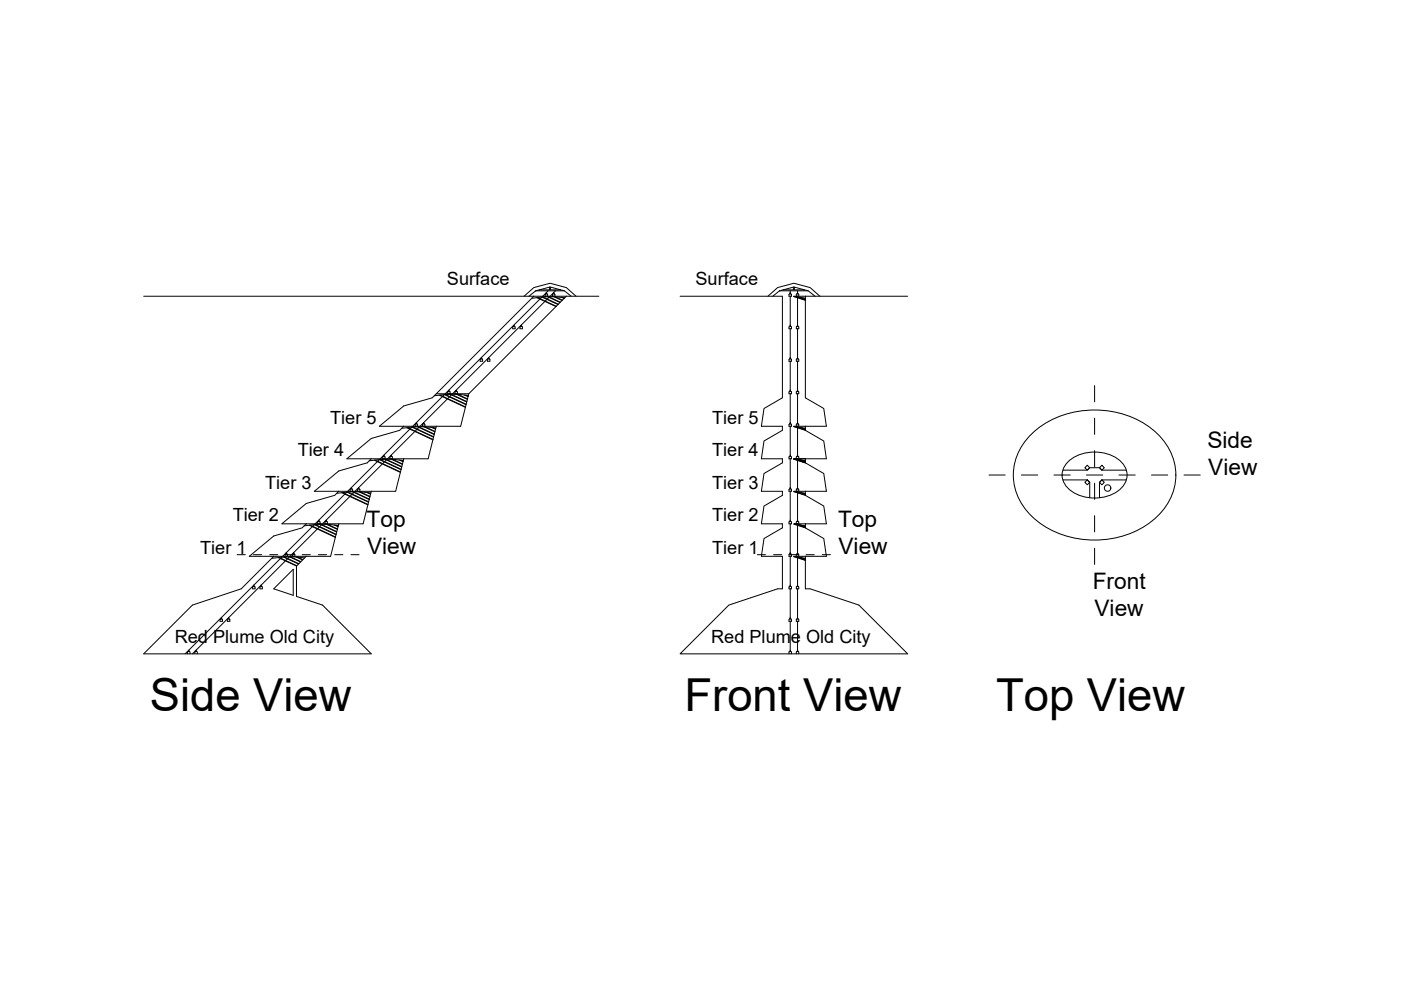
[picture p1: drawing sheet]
<svg xmlns="http://www.w3.org/2000/svg" width="297mm" height="210mm" viewBox="0 0 297 210" stroke-linecap="round" stroke-linejoin="round" font-family="sans-serif">
<!-- layer: Excavation -->
<g fill="none" stroke="#000" stroke-width=".21">
<path d="M113.2 62.8l-21.6 21.5-6 1.8-5.2 4.3h5.2l-.9 .8-6 1.8-5.2 4.3h5.2l-.8 .8-6.1 1.8-5.1 4.3h5.1l-.8 .8-6.1 1.8-5.1 4.3h5.1l-.8 .8-6.1 1.7-5.1 4.4h5.1l-6.9 6.8M120.1 62.8l-20.7 20.7-1.7 6.9h-5.2l-1.7 6.9h-5.2l-1.7 6.9h-5.2l-1.7 6.9h-5.2l-1.7 6.9h-5.2l-2 2v6.5M165.9 62.8v21.5l-3.9 2.3-.6 3.8h4.5v.8l-3.9 2.3-.6 3.8h4.5v.8l-3.9 2.3-.6 3.8h4.5v.8l-3.9 2.3-.6 3.8h4.5v.8l-3.9 2.3-.6 3.8h4.5v6.8M170.8 62.8v21.5l3.9 2.3 .5 3.8h-4.4v.8l3.9 2.3 .5 3.8h-4.4v.8l3.9 2.3 .5 3.8h-4.4v.8l3.9 2.3 .5 3.8h-4.4v.8l3.9 2.3 .5 3.8h-4.4v6.8M218.8 91.9a20.1 20.1 0 0 1 26.6 0 11.8 11.8 0 0 1-1.1 18.6 20.3 20.3 0 0 1-25.5-1 11.7 11.7 0 0 1 0-17.6zM58 124.8l4.2-4.1v5.5"/>
<circle cx="234.8" cy="103.5" r=".69"/>
</g>
<!-- layer: 0 -->
<g fill="none" stroke="#000" stroke-width=".21">
<path d="M30.5 62.8h82.7M120.1 62.8h6.9M144.2 62.8h21.7M170.8 62.8h21.6M226.5 97.8a8.8 8.8 0 0 1 11.1 0 3.9 3.9 0 0 1-.7 6.4 8.6 8.6 0 0 1-10.9-1.2 3.7 3.7 0 0 1 .5-5.2zM232.1 81.8v3.4M232.1 88.7v3.4M232.1 95.6v3.4M50.3 117.6h1.7M53.7 117.6h1.8M57.2 117.6h1.7M60.6 117.6h1.7"/>
<path d="M64.1 117.6h1.7M67.5 117.6h1.7M71 117.6h1.7M74.4 117.6h1.7M160.6 117.6h1.7M164 117.6h1.7M167.5 117.6h1.7M170.9 117.6h1.7M174.3 117.6h1.8M209.7 100.7h3.4M216.6 100.7h3.4M223.5 100.7h3.4"/>
<path d="M230.4 100.7h3.4M232.1 102.4v3.5M232.1 109.3v3.5M232.1 116.2v3.5M237.2 100.7h3.5M244.1 100.7h3.5M251 100.7h3.5M51.1 124.8l-10.3 3.5-10.3 10.3h48.2l-10.3-10.3-5.5-1.8M58 124.8l4.2 1.4M165.9 124.8h-1l-10.4 3.5-10.3 10.3h48.2l-10.3-10.3-10.3-3.5h-1"/>
</g>
<!-- layer: Dome -->
<path d="M111.1 62.8l2.1-1.8 3.4-.9 3.5 .9 2 1.8M113.6 61.7l3-.9 3.1 .9 1.4 1.1M113.6 61.7l-1.5 1.1M113.6 61.7h6.1M116.5 60.9v.6h-2.2M116.7 60.9v.6h2.2M162.8 62.8l2.1-1.8 3.4-.9 3.5 .9 2 1.8M165.3 61.7l3-.9 3.1 .9 1.4 1.1M165.3 61.7h6.1M165.3 61.7l-1.5 1.1M168.2 60.9v.6h-2.2M168.4 60.9v.6h2.2" fill="none" stroke="#000" stroke-width=".21"/>
<!-- layer: Gondolas -->
<g fill="none" stroke="#000" stroke-width=".21">
<path d="M101.8 76.2l.4-.1 .1 .5h-.5zM102 76.1l.1-.3v.3M103.5 76.1l.4 .1v.4h-.5zM103.5 76.1l.1-.3 .1 .3M108.7 69.3l.4-.1 .1 .5h-.5zM108.9 69.2l.1-.3v.3M110.2 69.3l.4-.1 .2 .5h-.6zM110.4 69.2l.1-.3 .1 .3M115.7 62.3l.4 .1v.4h-.5zM115.8 62.3v-.3l.1 .3M116.2 61.7l-76.9 76.9M117.3 62.3l.4 .1v.4h-.6z"/>
<path d="M117.3 62.3l.1-.3 .1 .3M117.8 61.7l-77 76.9M167.3 76.2l.4-.1 .1 .5h-.5zM167.3 69.3l.4-.1 .1 .5h-.5zM167.3 62.4l.4-.1 .1 .5h-.5zM167.5 61.7v.3M167.5 62.8v6.1M167.5 69.7v6.1M167.5 76.6v6.1M167.5 75.8v.3M167.5 75.8l.1 .3M167.5 68.9v.3"/>
<path d="M167.5 68.9l.1 .3M167.5 62v.3M167.5 62l.1 .3M168.8 76.2l.4-.1 .2 .5h-.6zM168.8 69.3l.4-.1 .2 .5h-.6zM168.8 62.4l.4-.1 .2 .5h-.6zM169.1 61.7v.3M169.1 62.8v6.1M169.1 69.7v6.1M169.1 76.6v6.1M169.1 75.8l-.1 .3M169.1 75.8l.1 .3"/>
<path d="M169.1 68.9l-.1 .3M169.1 68.9l.1 .3M169.1 62l-.1 .3M169.1 62l.1 .3M81.3 96.8l.3 .1v.4h-.5zM81.3 96.8l.1-.3v.3M82.7 96.9l.4-.1 .1 .5h-.5zM82.9 96.8v-.3l.1 .3M88 90l.4-.1 .1 .5h-.5zM88.2 89.9l.1-.3v.3M89.7 89.9l.4 .1v.4h-.5zM89.8 89.9v-.3l.1 .3"/>
<path d="M94.9 83.1l.4-.1 .1 .5h-.5zM95.1 83l.1-.3v.3M96.5 83.1l.4-.1 .1 .5h-.5zM96.7 83v-.3l.1 .3M167.3 96.9l.4-.1 .1 .5h-.5zM167.3 90l.4-.1 .1 .5h-.5zM167.3 83.1l.4-.1 .1 .5h-.5zM167.5 96.5v.3M167.5 96.5l.1 .3M167.5 83.5v6.1M167.5 90.4v6.1M167.5 97.3v6.1"/>
<path d="M167.5 89.6v.3M167.5 89.6l.1 .3M167.5 82.7v.3M167.5 82.7l.1 .3M168.8 96.9l.4-.1 .2 .5h-.6zM168.8 90l.4-.1 .2 .5h-.6zM168.8 83.1l.4-.1 .2 .5h-.6zM169.1 96.5l-.1 .3M169.1 96.5l.1 .3M169.1 83.5v6.1M169.1 90.4v6.1M169.1 97.3v6.1"/>
<path d="M169.1 89.6l-.1 .3M169.1 89.6l.1 .3M169.1 82.7l-.1 .3M169.1 82.7l.1 .3M230.5 98.7l.5 .5-.5 .5-.5-.5zM233.6 98.7l.5 .5-.5 .5-.5-.5zM60.4 117.6l.4-.2 .2 .6h-.6zM60.6 117.4l.1-.2 .1 .2M62 117.6l.4-.2 .1 .6h-.5zM62.2 117.4l.1-.2v.2M67.5 110.5l.4 .2v.4h-.6zM67.5 110.5l.1-.2 .1 .2"/>
<path d="M69 110.5l.4 .2v.4h-.5zM69.1 110.5l.1-.2v.2M74.2 103.8l.4-.2 .2 .6h-.6zM74.4 103.6l.1-.2 .1 .2M75.8 103.8l.4-.2 .1 .6h-.5zM76 103.6v-.2l.1 .2M167.3 117.6l.4-.2 .1 .6h-.5zM167.3 110.7l.4-.2 .1 .6h-.5zM167.3 103.8l.4-.2 .1 .6h-.5zM167.5 117.2v.2M167.5 117.2l.1 .2M167.5 110.3v.2"/>
<path d="M167.5 110.3l.1 .2M167.5 103.4v.2M167.5 103.4l.1 .2M167.5 104.2v6.1M167.5 111.1v6.1M167.5 118v6.1M168.8 117.6l.4-.2 .2 .6h-.6zM168.8 110.7l.4-.2 .2 .6h-.6zM168.8 103.8l.4-.2 .2 .6h-.6zM169.1 117.2l-.1 .2M169.1 117.2l.1 .2M169.1 110.3l-.1 .2"/>
<path d="M169.1 110.3l.1 .2M169.1 103.4l-.1 .2M169.1 103.4l.1 .2M169.1 104.2v6.1M169.1 111.1v6.1M169.1 118v6.1M230.5 101.8l.5 .5-.5 .5-.5-.5zM233.6 101.8l.5 .5-.5 .5-.5-.5zM39.8 138.6l.1-.5 .4 .1v.4M40 138.1v-.2l.1 .2M41.3 138.6l.2-.5 .3 .1v.4M41.5 138.1l.1-.2v.2"/>
<path d="M46.8 131.2l.4 .1v.4h-.5zM46.9 131.2v-.2l.1 .2M48.2 131.3l.4-.1 .1 .5h-.5zM48.4 131.2l.1-.2v.2M53.6 124.5l.3-.2 .2 .5h-.5zM53.7 124.3l.1-.2 .1 .2M55.2 124.3l.4 .2v.3h-.5zM55.3 124.3l.1-.2v.2M167.3 124.5l.4-.2 .1 .5h-.5zM167.3 138.6l.1-.5 .4 .1v.4M167.4 131.2l.4 .1v.4h-.5zM167.5 131.7l.1 6.4"/>
<path d="M167.5 124.8v6.2M167.5 124.1v.2M167.5 124.1l.1 .2M167.5 131v.2M167.5 131l.1 .2M167.5 137.9v.2M168.8 124.5l.4-.2 .2 .5h-.6zM168.8 138.6l.2-.5 .4 .1v.4M169 131.2l.4 .1v.4h-.6zM169.1 124.8v6.2M169.1 131.7v6.2M169.1 124.1l-.1 .2"/>
<path d="M169.1 124.1l.1 .2M169.1 131l-.1 .2M169.1 131l.1 .2M169.1 137.9l-.1 .2M169.1 137.9l.1 .2"/>
</g>
<!-- layer: Bridges -->
<g fill="none" stroke="#000" stroke-width=".21">
<path d="M113.2 62.8h6.9M113.8 63.1l4.1 1.9M114 63.1l3.9 1.8M114.9 63l1.7-.1 3.1 .2M114.9 63l-2.2 .2M114.9 63l3.4 1.6M115.1 63l3.3 1.5M116.1 62.9l2.6 1.2M116.3 62.9l2.5 1.2M117.5 62.9l1.7 .8M117.8 63l1.4 .6M119.2 63.1l.4 .2"/>
<path d="M119.5 63.1l.2 .1M168.3 62.9l2.5 .3M168.3 62.9l2.5 .8M168.7 62.9l2.1 .7M169.3 63l1.5 .5M169.7 63.1l1.1 .3M170.8 62.8l-2.5 .1M78.7 97.3h6.9M79.4 97.6l5.5 2.6M79.5 97.6l5.4 2.5M80.4 97.4h1.8l3.3 .2M80.4 97.4l-2.1 .3"/>
<path d="M80.4 97.4l4.6 2.2M80.6 97.4l4.4 2.1M81.7 97.4l3.5 1.6M81.9 97.4l3.3 1.5M83.1 97.4l2.2 1.1M83.3 97.4l2 1M84.7 97.5l.8 .4M85 97.6l.5 .2M85.6 90.4h6.9M86.3 90.7l5.5 2.6M86.4 90.7l5.4 2.5M87.3 90.6l1.8-.1 3.3 .2"/>
<path d="M87.3 90.6l-2.1 .2M87.3 90.6l4.6 2.1M87.5 90.5l4.4 2.1M88.6 90.5l3.5 1.6M88.7 90.5l3.4 1.5M89.9 90.5l2.3 1.1M90.2 90.5l2 1M91.6 90.7l.7 .3M91.9 90.7l.5 .2M92.5 83.5h6.9M93.1 83.8l5.6 2.6M93.3 83.8l5.4 2.5"/>
<path d="M94.2 83.7l1.7-.1 3.4 .3M94.2 83.7l-2.1 .2M94.2 83.7l4.6 2.1M94.4 83.7l4.4 2M95.4 83.6l3.6 1.6M95.6 83.6l3.4 1.5M96.8 83.6l2.3 1.1M97.1 83.6l2 1M98.5 83.8l.7 .3M98.8 83.8l.5 .2M168.3 97.3l2.5 .4M168.3 90.4l2.5 .4"/>
<path d="M168.3 97.3l2.5 .8M168.3 90.4l2.5 .8M168.7 97.4l2.1 .7M168.7 90.5l2.1 .7M169.3 97.5l1.5 .4M169.3 90.6l1.5 .4M169.7 97.5l1.1 .4M169.7 90.6l1.1 .4M170.8 97.3h-2.5M170.8 90.4h-2.5M225.3 99.7h5.2l.5-.5h2.1l.5 .5h5.2M58 118h6.9"/>
<path d="M59 118.2l3.9 1.8M59.2 118.2l3.7 1.8M60.1 118.1l3.2 1.5M60.3 118.1l3.1 1.4M61.3 118l2.4 1.2M61.5 118l2.3 1.1M62.8 118.1l1.4 .6M63.1 118.1l1.1 .6M64.6 118.3a20.7 20.7 0 0 0-7 .1M64.9 111.1h6.9M65.6 111.4l5.5 2.5M65.7 111.3l5.4 2.5"/>
<path d="M66.7 111.2l1.7-.1 3.3 .3M66.7 111.2l-2.2 .3M66.7 111.2l4.5 2.2M66.8 111.2l4.5 2.1M67.9 111.2l3.5 1.6M68.1 111.2l3.3 1.5M69.3 111.2l2.2 1M69.5 111.2l2 1M70.9 111.3l.8 .4M71.2 111.4l.5 .2M71.8 104.2h6.9M72.5 104.5l5.5 2.5"/>
<path d="M72.6 104.4l5.4 2.6M73.5 104.3h1.8l3.3 .2M73.5 104.3l-2.1 .3M73.5 104.3l4.6 2.2M73.7 104.3l4.5 2.1M74.8 104.3l3.5 1.6M75 104.3l3.3 1.5M76.2 104.3l2.2 1M76.4 104.3l2 1M77.8 104.4l.8 .4M78.1 104.5l.5 .2M168.3 118l2.5 .4"/>
<path d="M168.3 104.2l2.5 .4M168.3 111.1l2.5 .8M168.3 118l2.5 .8M168.3 104.2l2.5 .8M168.7 111.2l2.1 .7M168.7 118.1l2.1 .6M168.7 104.3l2.1 .7M169.3 111.2l1.5 .5M169.3 118.1l1.5 .5M169.3 104.4l1.5 .4M169.7 111.3l1.1 .3M169.7 118.2l1.1 .3"/>
<path d="M169.7 104.4l1.1 .4M170.8 111.1h-2.5l2.5 .4M170.8 104.2h-2.5M170.8 118h-2.5M225.3 101.8h5.2l.5 .5v3.2M238.8 101.8h-5.2l-.5 .5v3.2"/>
</g>
<g font-size="9.6">
<text x="31.8" y="150.8">Side View</text>
<text x="145.1" y="150.7">Front View</text>
<text x="211.2" y="150.7">Top View</text>
</g>
<g font-size="4.8">
<text x="256" y="94.9">Side</text>
<text x="256.2" y="100.7">View</text>
<text x="77.7" y="111.7">Top</text>
<text x="177.7" y="111.7">Top</text>
<text x="77.8" y="117.5">View</text>
<text x="177.8" y="117.5">View</text>
<text x="231.7" y="124.8">Front</text>
<text x="232.1" y="130.6">View</text>
</g>
<g font-size="3.9">
<text x="94.8" y="60.4">Surface</text>
<text x="147.5" y="60.4">Surface</text>
<text x="70" y="89.9">Tier 5</text>
<text x="151" y="89.9">Tier 5</text>
<text x="63.1" y="96.8">Tier 4</text>
<text x="151" y="96.8">Tier 4</text>
<text x="56.2" y="103.7">Tier 3</text>
<text x="151" y="103.7">Tier 3</text>
<text x="49.3" y="110.6">Tier 2</text>
<text x="151" y="110.6">Tier 2</text>
<text x="42.4" y="117.4">Tier 1</text>
<text x="151" y="117.4">Tier 1</text>
<text x="37.1" y="136.3">Red Plume Old City</text>
<text x="150.8" y="136.3">Red Plume Old City</text>
</g>
</svg>
